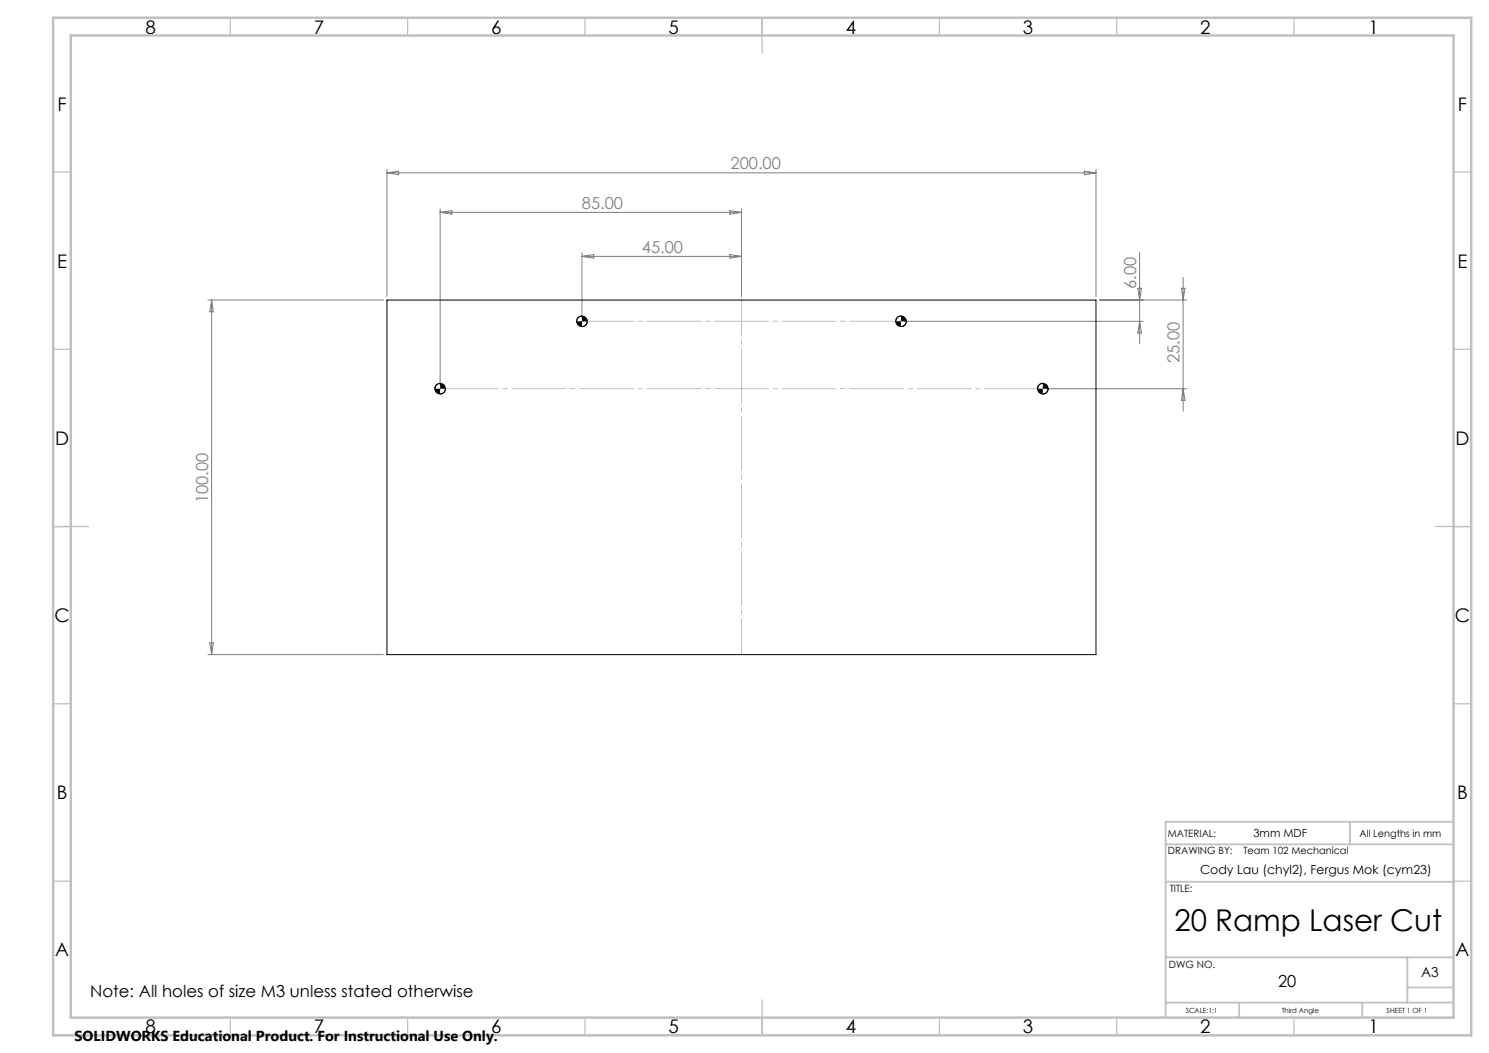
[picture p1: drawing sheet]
<svg xmlns="http://www.w3.org/2000/svg" width="420mm" height="297mm" viewBox="0 0 420 297" stroke-linecap="round" stroke-linejoin="round" font-family="sans-serif">
<g fill="none" stroke="#000" stroke-width=".28">
<path d="M109.1 84.6h200v100h-200zM164.1 89.1l-.9 .4-.6 1.1M165.6 90.6l-.3 1-1.2 .5M254.1 89.1l-.7 .2-.4 .3-.3 1M255.7 90.6l-.4 1-1.2 .5M124.1 108.1l-1.1 .5-.3 1M125.7 109.6l-.4 1-1.2 .5M294.1 108.1l-1.1 .5-.4 1M295.7 109.6l-.4 1-1.2 .5"/>
<circle cx="164.1" cy="90.6" r="1.49"/>
<circle cx="254.2" cy="90.6" r="1.51"/>
<circle cx="124.2" cy="109.6" r="1.51"/>
<circle cx="294.2" cy="109.6" r="1.51"/>
</g>
<g fill="none" stroke="#808080" stroke-width=".28">
<path d="M109.1 47.8v35.8M109.1 48.8h200M109.1 48.8l3.3-.5v1zM124.1 58.9v49.7M124.1 59.9h85.1M124.1 59.9l3.4-.5v1zM205.8 59.4l3.4 .5-3.4 .5zM209.2 58.9v24.7M305.9 48.3l3.2 .5-3.2 .5zM309.1 47.8v35.8M164.1 71.3v18.3M164.1 72.3h45.1"/>
<path d="M164.1 72.3l3.4-.5v1zM205.8 71.8l3.4 .5-3.4 .5zM321.5 71.1v25.9M333.7 78.3v37.7M58.7 84.6h49.5M59.7 84.6v100M59.7 84.6l.5 3.3h-1zM255.1 90.6h67.4M310.2 84.6h24.6M321 81.3h1l-.5 3.3zM321.5 90.6l.5 3.3h-1zM333.2 81.3h1.1l-.6 3.3z"/>
<path d="M295.1 109.6h39.7M333.7 109.6l.6 3.3h-1.1zM58.7 184.6h49.5M59.2 181.3h1l-.5 3.3z"/>
</g>
<path d="M124.2 109.6h170" fill="none" stroke="#c0c0c0" stroke-width=".28" stroke-dasharray="15.2 1.3 1.3 1.3" stroke-dashoffset="-1.2"/>
<path d="M164.2 90.6h90" fill="none" stroke="#c0c0c0" stroke-width=".28" stroke-dasharray="15.2 1.3 1.3 1.3" stroke-dashoffset=".7"/>
<path d="M209.2 84.6v100" fill="none" stroke="#c0c0c0" stroke-width=".28" stroke-dasharray="15.2 1.3 1.3 1.3" stroke-dashoffset="5.2"/>
<g fill="none" stroke="#c0c0c0" stroke-width=".35">
<path d="M65 5v5M115 5v5M165 5v5M215 5v10M265 5v5M315 5v5M365 5v5M15 48.5h5M410 48.5h5M15 98.5h5M410 98.5h5M15 148.5h10"/>
<path d="M405 148.5h10M15 198.5h5M410 198.5h5M15 248.5h5M410 248.5h5M65 287v5M115 287v5M165 287v5M215 282v10M265 287v5M315 287v5M365 287v5"/>
</g>
<path d="M328.8 238.2h81.2M380.8 231.8v6.4M410 231.8h-81.2v55.2M328.8 248.7h81.2M328.8 270h81.2M397 270v12.8M397 278.5h13M328.8 282.8h81.2M349.5 282.8v4.2M384.2 282.8v4.2" fill="none" stroke="#c0c0c0" stroke-width=".5"/>
<path d="M15 5h400v287h-400zM20 10h390v277h-390z" fill="none" stroke="#c0c0c0" stroke-width=".7"/>
<path d="M292.6 109.6l.4 1 1.1 .5v-1.5zM294.1 108.1v1.5h1.6l-.4-1zM122.7 109.6l.3 1 1.1 .5v-1.5zM124.1 108.1v1.5h1.6l-.4-1zM252.7 90.6l.3 1 1.1 .5v-1.5zM254.1 89.1v1.5h1.6l-.6-1.1zM162.6 90.6l.6 1.2 .9 .3v-1.5zM164.1 89.1v1.5h1.5l-.1-.7-.4-.4z" fill="#000"/>
<text font-size="8.5" x="331.3" y="262.5">20 Ramp Laser Cut</text>
<g font-size="5.3">
<text x="41" y="9.5">8</text>
<text x="88.5" y="9.5">7</text>
<text x="138.5" y="9.5">6</text>
<text x="188.5" y="9.5">5</text>
<text x="238.5" y="9.5">4</text>
<text x="288.5" y="9.5">3</text>
<text x="338.5" y="9.5">2</text>
<text x="386" y="9.5">1</text>
<text x="16.2" y="31.3">F</text>
<text x="411.2" y="31.3">F</text>
<text x="16.1" y="75.5">E</text>
<text x="411.1" y="75.5">E</text>
<text x="15.5" y="125.5">D</text>
<text x="410.5" y="125.5">D</text>
<text x="15.4" y="175.5">C</text>
<text x="410.4" y="175.5">C</text>
<text x="16" y="225.5">B</text>
<text x="411" y="225.5">B</text>
<text x="15.5" y="269.8">A</text>
<text x="410.5" y="269.8">A</text>
<text x="41" y="291.5">8</text>
<text x="88.5" y="291.5">7</text>
<text x="138.5" y="291.5">6</text>
<text x="188.5" y="291.5">5</text>
<text x="238.5" y="291.5">4</text>
<text x="288.5" y="291.5">3</text>
<text x="338.5" y="291.5">2</text>
<text x="386" y="291.5">1</text>
</g>
<g font-size="4.7" fill="#808080">
<text x="206.1" y="47.7">200.00</text>
<text x="164.1" y="58.9">85.00</text>
<text x="181" y="71.3">45.00</text>
<text x="320.5" y="81.5" transform="rotate(-90 320.5 81.5)">6.00</text>
<text x="332.7" y="102.4" transform="rotate(-90 332.7 102.4)">25.00</text>
<text x="58.7" y="141.9" transform="rotate(-90 58.7 141.9)">100.00</text>
</g>
<g font-size="4.7">
<text x="25.4" y="281.2">Note: All holes of size M3 unless stated otherwise</text>
<text x="360.5" y="278.4">20</text>
</g>
<text font-size="4.1" x="21" y="293.7">SOLIDWORKS Educational Product. For Instructional Use Only.</text>
<text font-size="3.9" x="400.9" y="275.5">A3</text>
<text font-size="3.5" x="338.5" y="246.5">Cody Lau (chyl2), Fergus Mok (cym23)</text>
<text font-size="3.2" x="353.6" y="236.2">3mm MDF</text>
<g font-size="2.8">
<text x="329.4" y="236.2">MATERIAL:</text>
<text x="383.5" y="236.2">All Lengths in mm</text>
<text x="329.4" y="241">DRAWING BY:</text>
<text x="350.7" y="241">Team 102 Mechanical</text>
<text x="329.9" y="251.7">TITLE:</text>
<text x="329.7" y="272.9">DWG NO.</text>
</g>
<g font-size="2">
<text x="334.5" y="285.6">SCALE:1:1</text>
<text x="361.5" y="285.6">Third Angle</text>
<text x="391.1" y="285.6">SHEET 1 OF 1</text>
</g>
</svg>
